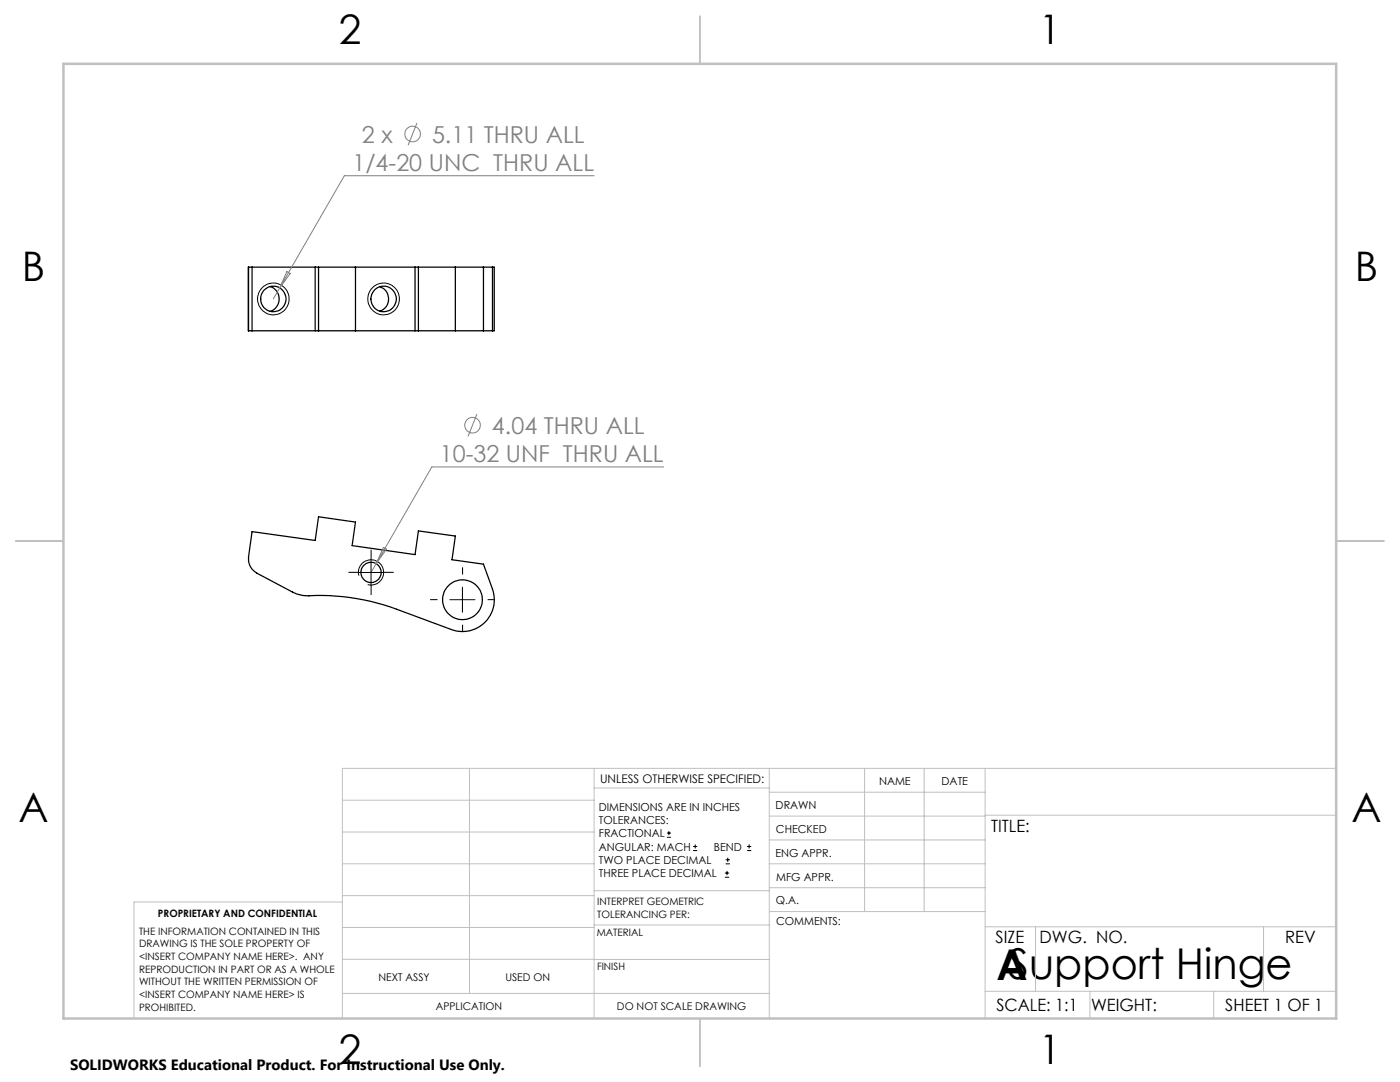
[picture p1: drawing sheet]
<svg xmlns="http://www.w3.org/2000/svg" width="279mm" height="216mm" viewBox="0 0 279 216" stroke-linecap="round" stroke-linejoin="round" font-family="sans-serif">
<g fill="none" stroke="#000" stroke-width=".25">
<path d="M49.6 53.3v12.7M49.6 53.3h48.7M50.3 53.3v12.7M53.9 57.2a2.59 2.59 0 0 1 1.8 2.5 2.59 2.59 0 0 1-1.8 2.4M62.9 53.3v12.7M63.6 53.3v12.7M70.9 53.3v12.7M75.8 57.2a2.58 2.58 0 0 1 1.7 2.5 2.58 2.58 0 0 1-1.7 2.4M82.8 53.3v12.7M83.5 53.3v12.7M90.9 53.3v12.7M96.5 53.3v12.7"/>
<path d="M98.3 53.3h.3v12.7h-.3M98.3 53.3v12.7M49.6 66h48.7M50.3 106.1l12.6 1.7 .7-4.7 7.3 1.1-.6 4.7 12.5 1.8 .7-4.8 7.4 1.1-.7 4.7 6.3 .9 1.8 4.9a6.3 6.3 0 0 1-1.5 6.7 6.3 6.3 0 0 1-6.7 1.4l-10.9-4a46 46 0 0 0-18.4-2.7l-1.6-.4-.8-.4-7.1-3.7a3.3 3.3 0 0 1-1.7-3.3z"/>
<circle cx="54.6" cy="59.7" r="2.54"/>
<circle cx="76.6" cy="59.7" r="2.55"/>
<circle cx="74" cy="114.2" r="2.02"/>
<circle cx="92.3" cy="119.7" r="4"/>
</g>
<g fill="none" stroke="#808080" stroke-width=".2">
<path d="M83.2 24.5l-1.7 4.5M118.6 35.1h-49.9l-12.9 22.4M55.8 57.5l-1.3 2.2M57.3 54.2l.6 .4-2.1 2.9zM95.2 82.6l-1.8 4.5M132.4 93.2h-46.2l-11.1 19.3M75.1 112.5l-1.1 1.7M76.5 109.2l.7 .4-2.1 2.9z"/>
<circle cx="82.3" cy="26.7" r="1.55"/>
<circle cx="94.3" cy="84.8" r="1.55"/>
</g>
<g fill="none" stroke="#000" stroke-width=".2">
<path d="M71.5 114.2h5.1M71.6 114.9a2.52 2.52 0 0 1 2.3-3.2 2.52 2.52 0 0 1 2.7 2.8 2.52 2.52 0 0 1-3.2 2.2M74 111.7v5M89.8 119.7h5M92.3 117.2v5M133.1 167.1h.8M133.1 166.2h.8M133.5 165.8v.9M138.3 169.7h.8M138.3 168.9h.8M138.7 168.5v.8M144.7 175h.8"/>
<path d="M144.7 174.2h.8M144.8 172.4h.9M144.8 171.6h.9M145.1 173.8v.8M145.2 171.1v.9M149.1 169.7h.8M149.1 168.9h.8M149.5 168.5v.8"/>
<circle cx="54.6" cy="59.6" r="3.2"/>
<circle cx="76.6" cy="59.6" r="3.2"/>
</g>
<path d="M71.6 114.2h-2.1M74.1 111.7v-2M74.1 116.7v2M76.6 114.2h2M87.3 119.7h-1.5M92.3 114.7v-1.5M97.3 119.7h1.5M92.3 124.7v1.4" fill="none" stroke="#000" stroke-width=".2" stroke-dasharray="15.2 1.3 1.3 1.3" stroke-linecap="butt"/>
<g fill="none" stroke="#c0c0c0" stroke-width=".2">
<path d="M68.3 159.7h50.3M93.7 153.3v44.9M118.6 153.3v49.9M118.6 157.2h34.9M153.5 153.3v49.9M153.5 158.1h43.1M172.5 153.3v28.6M184.4 153.3v28.6M196.6 153.3v49.9M266.7 153.3h-198.4v49.9M68.3 178.7h50.3M68.3 172.4h50.3"/>
<path d="M68.3 166h50.3M68.3 180h-41.6v23.2M118.6 177.7h35M153.5 167.6h43.1M153.5 162.8h43.1M153.5 172.4h43.1M153.5 177.1h43.1M196.6 162.7h70.1M68.3 198.2h85.2M68.3 191.4l85.2 .1M68.3 185.1h50.3M118.6 184.6h35"/>
<path d="M153.6 181.9h43M196.6 197.8h70.1M196.6 184.9h70.1M206.7 184.9v12.9M217.5 197.8v5.4M242.2 197.8v5.4M252.2 184.9v12.9"/>
</g>
<path d="M139.7 3.2v9.5M3.1 107.9h9.6M266.7 107.9h9.5M139.7 203.2v9.6" fill="none" stroke="#c0c0c0" stroke-width=".25"/>
<path d="M12.7 12.7h254v190.5h-254z" fill="none" stroke="#c0c0c0" stroke-width=".5"/>
<g font-size="8.5">
<text x="198.9" y="195.5">A</text>
<text x="201.3" y="195.4">Support Hinge</text>
</g>
<g font-size="8.1">
<text x="67.6" y="8.9">2</text>
<text x="207.3" y="8.9">1</text>
<text x="4.4" y="56.2">B</text>
<text x="270.4" y="56.2">B</text>
<text x="3.7" y="164.1">A</text>
<text x="269.7" y="164.1">A</text>
<text x="67.6" y="212.4">2</text>
<text x="207.3" y="212.4">1</text>
</g>
<g font-size="4.7" fill="#808080">
<text x="72.2" y="28.4">2 x</text>
<text x="86.2" y="28.4">5.11 THRU ALL</text>
<text x="70.3" y="34">1/4-20 UNC THRU ALL</text>
<text x="98.2" y="86.5">4.04 THRU ALL</text>
<text x="87.8" y="92.1">10-32 UNF THRU ALL</text>
</g>
<g font-size="3.4">
<text x="197.8" y="166">TITLE:</text>
<text x="198.7" y="188.1">SIZE</text>
<text x="207.5" y="188.1">DWG. NO.</text>
<text x="256.5" y="188.2">REV</text>
<text x="198.8" y="201.7">SCALE: 1:1</text>
<text x="217.7" y="201.8">WEIGHT:</text>
<text x="244.5" y="201.7">SHEET 1 OF 1</text>
</g>
<text font-size="3" x="14" y="213.5">SOLIDWORKS Educational Product. For Instructional Use Only.</text>
<text font-size="2.4" x="119.8" y="156.2">UNLESS OTHERWISE SPECIFIED:</text>
<g font-size="2.2">
<text x="119.5" y="161.8">DIMENSIONS ARE IN INCHES</text>
<text x="154.8" y="161.4">DRAWN</text>
<text x="175.4" y="156.6">NAME</text>
<text x="187.9" y="156.7">DATE</text>
<text x="119.5" y="164.4">TOLERANCES:</text>
<text x="119.5" y="167.1">FRACTIONAL</text>
<text x="154.9" y="166.3">CHECKED</text>
<text x="119.5" y="169.7">ANGULAR: MACH</text>
<text x="119.5" y="172.4">TWO PLACE DECIMAL</text>
<text x="142.5" y="169.7">BEND</text>
<text x="154.8" y="170.9">ENG APPR.</text>
<text x="119.5" y="175">THREE PLACE DECIMAL</text>
<text x="154.9" y="175.7">MFG APPR.</text>
<text x="154.9" y="180.4">Q.A.</text>
<text x="154.9" y="184.6">COMMENTS:</text>
</g>
<g font-size="2.1">
<text x="75.5" y="195.7">NEXT ASSY</text>
<text x="100.9" y="195.7">USED ON</text>
<text x="86.9" y="201.5">APPLICATION</text>
<text x="123.1" y="201.6">DO NOT SCALE DRAWING</text>
</g>
<g font-size="2">
<text x="31.5" y="182.9">PROPRIETARY AND CONFIDENTIAL</text>
<text x="119.2" y="180.6">INTERPRET GEOMETRIC</text>
<text x="119.2" y="183.1">TOLERANCING PER:</text>
<text x="27.8" y="186.5">THE INFORMATION CONTAINED IN THIS</text>
<text x="27.8" y="189">DRAWING IS THE SOLE PROPERTY OF</text>
<text x="27.8" y="191.6">&lt;INSERT COMPANY NAME HERE&gt;. ANY</text>
<text x="119.1" y="186.7">MATERIAL</text>
<text x="27.8" y="194.1">REPRODUCTION IN PART OR AS A WHOLE</text>
<text x="27.8" y="196.6">WITHOUT THE WRITTEN PERMISSION OF</text>
<text x="119.1" y="193.5">FINISH</text>
<text x="27.8" y="199.1">&lt;INSERT COMPANY NAME HERE&gt; IS</text>
<text x="27.8" y="201.7">PROHIBITED.</text>
</g>
</svg>
